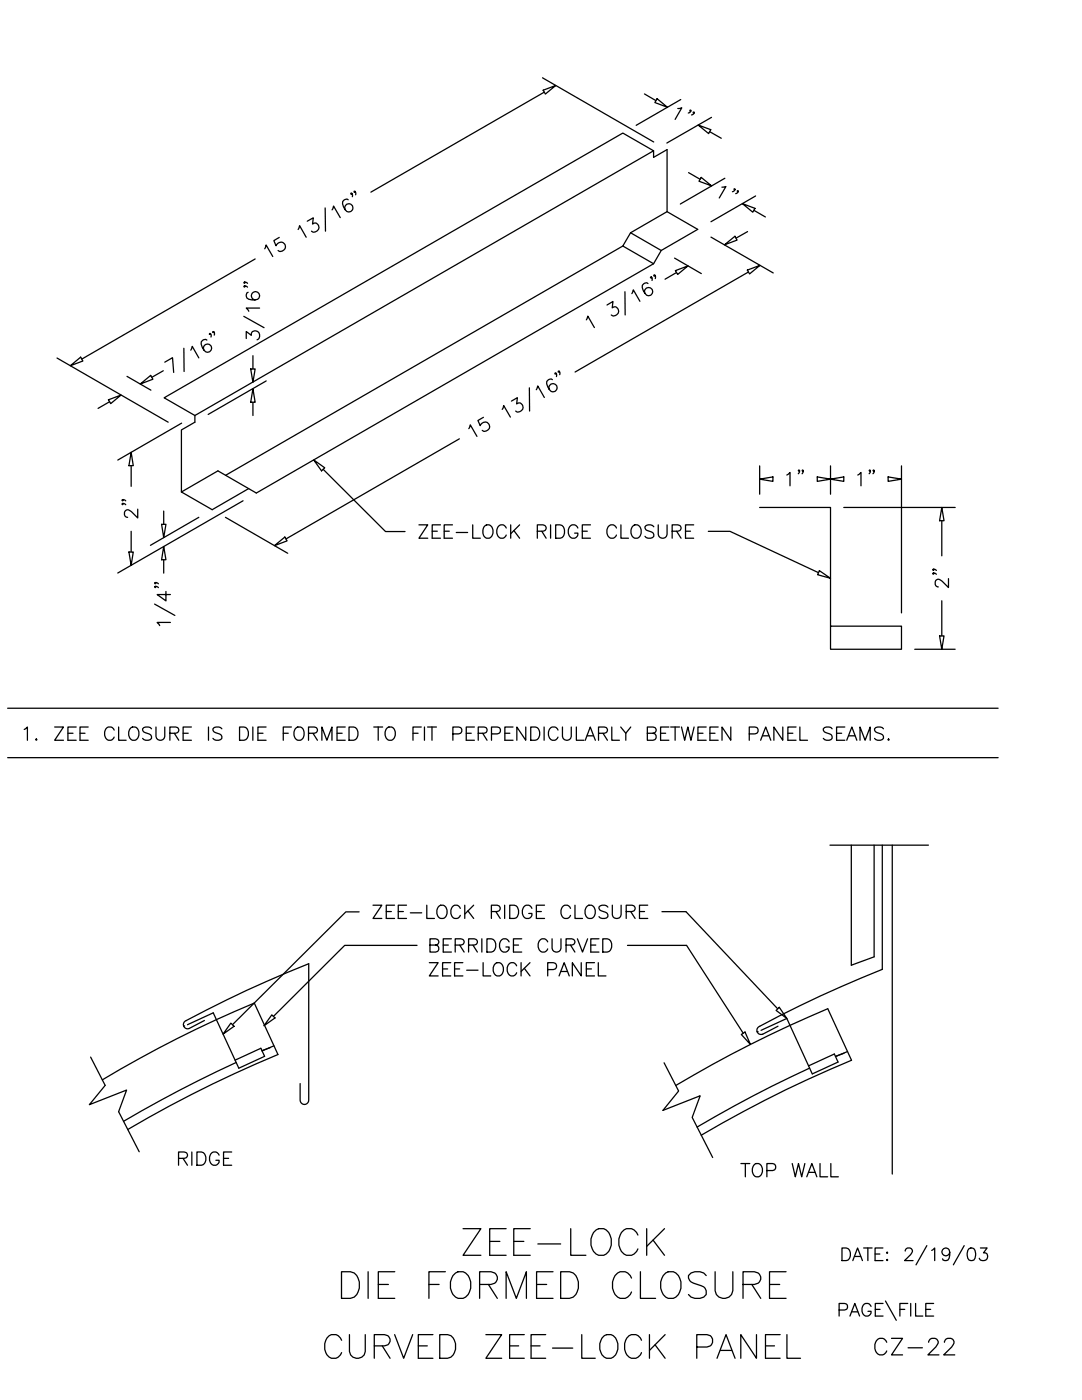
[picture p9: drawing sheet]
<svg xmlns="http://www.w3.org/2000/svg" width="216mm" height="279mm" viewBox="0 0 216 279" stroke-linecap="round" stroke-linejoin="round" font-family="sans-serif">
<!-- layer: BORDER -->
<g fill="none" stroke="#000" stroke-width=".25">
<path d="M1.5 141.3h197.7M1.5 151.2h197.7M168 249.1h.9a1.35 1.35 0 0 1 .8 1.2 1.35 1.35 0 0 1-.8 1.3h-.9zM170.2 251.6l.9-2.5 1 2.5M170.5 250.8h1.2M172.3 249.1h1.7M173.2 249.1v2.5M174.6 250.3h1M176.2 249.1h-1.6v2.5h1.6M176.7 259.6l2.1 3.9M176.9 250l.1-.1 .1 .1-.1 .1zM177 251.3l.1 .2-.1 .1-.1-.1z"/>
<path d="M180.6 249.7l.3-.5 .7-.1a.64 .64 0 0 1 .3 .9l-1.4 1.6h1.7M184.9 248.6l-2.1 3.8M185.9 249.5l.6-.4v2.5M189.5 249.9a.79 .79 0 0 1-1.1 .7 .79 .79 0 0 1-.3-1.2 .79 .79 0 0 1 1.3 0 2.28 2.28 0 0 1-.2 2.1 .75 .75 0 0 1-1.1-.3M192.4 248.6l-2.2 3.8M193.4 249.2a.79 .79 0 0 1 1.1 .3 2.07 2.07 0 0 1-.2 2 .86 .86 0 0 1-1.2-.4 1.99 1.99 0 0 1 .3-1.9zM195.6 249.1h1.4l-.8 .9a.8 .8 0 0 1 .9 1 .8 .8 0 0 1-1.1 .6l-.4-.1-.2-.4M167.4 261.4l1.5-.1a.66 .66 0 0 0 .2-.7 .66 .66 0 0 0-.6-.5h-1.1v2.6M169.6 262.7l1-2.6 .9 2.6M170 261.8h1.2M173.8 260.7a.93 .93 0 0 0-1-.6 .93 .93 0 0 0-.8 1 1.1 1.1 0 0 0 .2 1.2 1.1 1.1 0 0 0 1.2 .2l.4-.4v-.4h-.6M174.7 261.3h.9"/>
<path d="M176.2 260.1h-1.5v2.6h1.5M179.6 261.3h.9M181.1 260.1h-1.5v2.6M181.7 260.1v2.6M182.7 260.1v2.6h1.4M184.7 261.3h1M186.3 260.1h-1.6v2.6h1.6"/>
</g>
<!-- layer: CMP-FLSH -->
<g fill="none" stroke="#000" stroke-width=".25">
<path d="M130.4 30.1l-6.1-3.5-91.5 52.8 6.1 3.5 91.5-52.8v1.3l2.7-1.5v12.3M124.3 49.1l-79.3 45.8M125.8 46.5l-1.5 2.6 6.1 3.5M130.4 52.6l-79.3 45.8-7.6-4.4-7.3 4.2M131.9 50l-1.5 2.6M133.1 42.2l6.1 3.6-7.3 4.2-6.1-3.5M133.1 42.2l-7.3 4.3M38.9 82.9v1.4l-2.7 1.5v12.4M49.6 97.5l-7.3 4.2-6.1-3.5M151.6 101.3h14.1v28.3h14.2v-4.6h-14.2M165.6 168.7h19.7M169.9 168.7v23.9l4.5-1.6v-22.3"/>
<path d="M176.1 168.7v24.8M178 168.7v65.6M61.6 192.3v27.3a.86 .86 0 0 1-.9 .8 .86 .86 0 0 1-.8-.8v-3.3M18.1 211l2.9 5.6-3.2 3.9 7.5-3-1.6 4.4 4.1 8M36.6 204.8a.82 .82 0 0 0 1.1 .5M36.6 204.8h.1M37.2 203.7a.82 .82 0 0 0-.6 1.1M37.4 204.5l5.2-2.4 5.1 11.1 5.1-2.4-.7-1.6-5.2 2.4M50.7 200.2l4.8 10.3M54 209.1l-1.7 .6M132.5 212.1l2.9 5.6-3.1 3.9 7.4-2.9-1.6 4.3 4.1 8M151.1 205.9a.83 .83 0 0 0 1.1 .5"/>
<path d="M151.1 205.9h.1M151.6 204.8a.86 .86 0 0 0-.5 1.1M151.9 205.6l5.1-2.3 5.1 11 5.1-2.3-.7-1.7-5.2 2.4M165.2 201.3l4.7 10.3M168.4 210.2l-1.7 .6"/>
</g>
<!-- layer: DIM-TXT -->
<g fill="none" stroke="#000" stroke-width=".25">
<path d="M108.3 15.5l22.1 12.8M108.4 18l2.5-.9-2.1 1.7zM108.6 18.4l-34.6 19.9M128.6 18.7l2.3 1.4M131.1 19.7l2.1 1.7-2.5-.9zM135.8 19.9l-8.9 5.1M69.5 39.9a.76 .76 0 0 0-.8 0 .76 .76 0 0 0-.3 .8 1.85 1.85 0 0 0 1.2 1.6 .82 .82 0 0 0 .8-.9 .82 .82 0 0 0-1-.7 .82 .82 0 0 0-.5 1.1M70.2 38.6v.1h-.2v-.2a.5 .5 0 0 1 .3 .8M70.9 38.2l-.1 .2-.2-.1 .1-.1a.5 .5 0 0 1 .3 .7M137.4 34.5l2.3 1.3M139.3 24.9l2.5 1-.4 .8zM139.9 35.4l2.1 1.7-2.5-.9z"/>
<path d="M141.6 26.3l2.3 1.3M142 23.4l-8.9 5.1M144.6 35.6l-8.9 5.1M150.8 39.1l-8.9 5.2M48.8 57.1l.1 .1-.1 .1-.2-.1 .2-.1 .6 .2M48.8 56.3l.1 .1-.1 .2-.2-.2 .2-.1 .6 .3M49.5 58.3a.79 .79 0 0 0-.2 1.2 2.06 2.06 0 0 0 2.4 0 .83 .83 0 0 0-.4-1.2 .83 .83 0 0 0-1.1 .5 .83 .83 0 0 0 .7 1.1M50.9 51.7l-34.6 20M52.8 49.6l.3-.7 1.3 2.3M55.7 47.4l-1.1 .6 .5 1.1a.94 .94 0 0 1 1.2-.8 .94 .94 0 0 1 .6 1.3 .94 .94 0 0 1-1.4 .4M59.5 45.8l.3-.8 1.3 2.3M61.3 44.1l1.2-.6-.1 1.2a.85 .85 0 0 1 1.2 .4 .85 .85 0 0 1-.6 1.2h-.4l-.4-.2"/>
<path d="M64.9 41.5v4.6M66.3 41.9l.3-.8 1.3 2.3M124.7 58.2v4.7M126.1 58.6l.3-.8 1.3 2.3M129.3 56.6a.78 .78 0 0 0-1.1 .3 2.11 2.11 0 0 0 1.2 2.1 .82 .82 0 0 0 .8-.9 .82 .82 0 0 0-1-.7 .82 .82 0 0 0-.5 1.1M130 55.3v.2l-.2-.1v-.1l.3 .2v.5M130.7 54.9l-.1 .2-.2-.1 .1-.1 .3 .2v.5M134.6 51.5l5.3 3.1M134.8 54l2.5-.9-2.1 1.7zM135 54.4l-2.3 1.3M141.9 47.3l12.4 7.2M144.6 48.9l2-1.7 .5 .7z"/>
<path d="M148.1 40.6l2.6 1-.5 .7zM149.1 53.9l2.5-.9-2 1.7zM149.2 46.2l-2.3 1.3M149.3 54.3l-34.5 19.9M150.4 42l2.3 1.3M11.4 71.5l22.2 12.8M14 73l2.1-1.7 .4 .7zM21.6 79.8l2.6-1-2.1 1.8zM25.3 75.1l4.8 2.8M28 76.6l2.1-1.7 .4 .8zM32.6 74l-2.3 1.3M32.9 72.3l1.5-.9 .3 2.9"/>
<path d="M36.7 69.5v4.6M38.1 69.9l.3-.8 1.3 2.3M41.3 67.9a.78 .78 0 0 0-1.1 .3 2.11 2.11 0 0 0 1.2 2.1 .82 .82 0 0 0 .8-.9 .82 .82 0 0 0-1-.7 .82 .82 0 0 0-.5 1.1M42 66.6v.2l-.2-.1v-.2l.3 .3v.5M42.7 66.2l-.1 .2-.2-.1 .1-.1 .3 .2-.1 .5M48.6 63.1l4.1 2.3M49.1 67.6v-1.4l1.1 .7a.86 .86 0 0 1 .9-.9 .86 .86 0 0 1 .7 1.2l-.1 .4-.4 .2M50 73.6h.9l-.4 2.7zM50.5 77.6l.4 2.7h-.9zM50.5 71v2.6M51.8 61.5h-2.7l.5 .6M53.1 76l-11.6 6.7"/>
<path d="M105.6 77.4l.1 4.6M107 77.8l.3-.8 1.3 2.3M110.2 75.8a.77 .77 0 0 0-.8 0 .77 .77 0 0 0-.3 .8 1.93 1.93 0 0 0 1.2 1.6 .82 .82 0 0 0 .9-.9 .82 .82 0 0 0-1.1-.7 .82 .82 0 0 0-.5 1.1M110.9 74.5v.1h-.2l.1-.2a.48 .48 0 0 1 .2 .8M111.6 74.1v.2l-.2-.1v-.1a.48 .48 0 0 1 .3 .7M117 63.8l.3-.7 1.3 2.3M121.1 60.9l1.2-.7-.1 1.2a.85 .85 0 0 1 1.2 .4 .85 .85 0 0 1-.6 1.2l-.4 .1-.4-.2M21.9 80.2l-2.3 1.3M26.2 90.3l.4 2.6h-.9zM26.2 92.9v4.2M36.2 84.4l-12.7 7.4M48.5 99.9l-25 14.5"/>
<path d="M50.5 80.3v2.6M62.6 91.8l2.2 1.6-.6 .6zM64.5 93.7l12.4 12.4h3.9M91.7 87.6l-34.6 20M93.5 85.5l.3-.7 1.4 2.3M96.5 83.3l-1.1 .6 .4 1.1a.93 .93 0 0 1 1.2-.8 .93 .93 0 0 1 .6 1.3 .93 .93 0 0 1-1.4 .4M100.2 81.7l.3-.8 1.3 2.3M102.1 80l1.1-.6-.1 1.2a.85 .85 0 0 1 1.3 .4 .85 .85 0 0 1-.7 1.2h-.4l-.4-.2M151.6 95.6l2.6-.4v.9zM151.6 93v5.6M163.1 95.2l2.6 .4-2.6 .5zM165.7 95.6l2.7-.4v.9z"/>
<path d="M165.7 93v5.6M177.2 95.2l2.7 .4-2.7 .5zM179.9 93v29.3M25.7 110.2h.9l-.4 2.6zM26.2 106v4.2M31 117l.1 .2-.1 .1-.2-.1a.49 .49 0 0 1 .8 .1M31 116.3l.1 .1-.1 .1-.2-.1a.49 .49 0 0 1 .8 .1M32.2 104.6h.9l-.4 2.7zM32.7 109.1l.4 2.6h-.9zM32.7 102v2.6M32.7 111.7v2.7M33.1 118v1.9l-1.7-1.2h2.6"/>
<path d="M39.7 103.2l-9.7 5.6M45 103.2l12.4 7.2M54.8 108.9l2-1.7 .5 .7zM141.3 106h4.4l17.6 8.3M163.5 113.9l2.2 1.5-2.6-.7zM168.4 101.3h22.2M187.9 101.3l.5 2.6h-.9zM187.9 103.9v7M187.9 119.9v7M30.8 120.6l4.1 2.2M34 124.2h-2.6l.5 .7M182.5 129.6h8.1"/>
<path d="M187.5 126.9h.9l-.5 2.7zM61.6 192.3a231.1 231.1 0 0 0-24.4 11.4M71.7 182h-2.7l-22.6 22.5M83.2 188.7h-14.4l-14.2 14.2M125.2 188.7h11.8l11.3 17.5M132.1 181.9h4.8l18.3 19.4M176.1 193.5a234.7 234.7 0 0 0-24.5 11.3M40.8 203.7l-3.1 1.6M46.1 204.2l.6 .6-2.2 1.6zM47.1 212l-11.4 5.6-11.1 6.2M50.7 200.2a233.1 233.1 0 0 0-30.3 15.3M54.2 202.5l.7 .7-2.2 1.5z"/>
<path d="M54.7 208.7l-2.4 1M55.5 210.5a241.7 241.7 0 0 0-30 14.9M147.9 206.5l.8-.5 1 2.4zM154.9 201.6l.6-.6 1.5 2.3zM155.2 204.8l-3 1.6M161.6 213.2a246.4 246.4 0 0 0-22.5 11.7M165.2 201.3a244.3 244.3 0 0 0-30.4 15.3M169.1 209.9l-2.4 1M169.9 211.6a235.7 235.7 0 0 0-30 15"/>
</g>
<g font-size="9.3">
<text x="91" y="251.9">ZEE-LOCK</text>
<text x="67" y="260.3">DIE FORMED CLOSURE</text>
</g>
<text font-size="8.4" x="63.5" y="272.3">CURVED ZEE-LOCK PANEL</text>
<g font-size="6.6">
<text x="161.2" y="98.1" transform="rotate(-90 161.2 98.1)">1&quot;</text>
<text x="170" y="98.1">1&quot;</text>
<text x="28.2" y="104.8" transform="rotate(-90 28.2 104.8)">2&quot;</text>
<text x="190.1" y="118.5" transform="rotate(-90 190.1 118.5)">2&quot;</text>
<text x="173.2" y="271.6">CZ-22</text>
</g>
<g font-size="6.2">
<text x="82.2" y="108.7">ZEE-LOCK RIDGE CLOSURE</text>
<text x="84.3" y="196.1">ZEE-LOCK PANEL</text>
<text x="34.6" y="233.9">RIDGE</text>
</g>
<g font-size="5.7">
<text x="133.3" y="25">1&quot;</text>
<text x="3.5" y="148.9">1. ZEE CLOSURE IS DIE FORMED TO FIT PERPENDICULARLY BETWEEN PANEL SEAMS.</text>
<text x="73" y="184.5">ZEE-LOCK RIDGE CLOSURE</text>
<text x="84.7" y="191.2">BERRIDGE CURVED</text>
<text x="146.8" y="236">TOP WALL</text>
</g>
<text font-size="5.3" x="142.2" y="40.6">1&quot;</text>
</svg>
